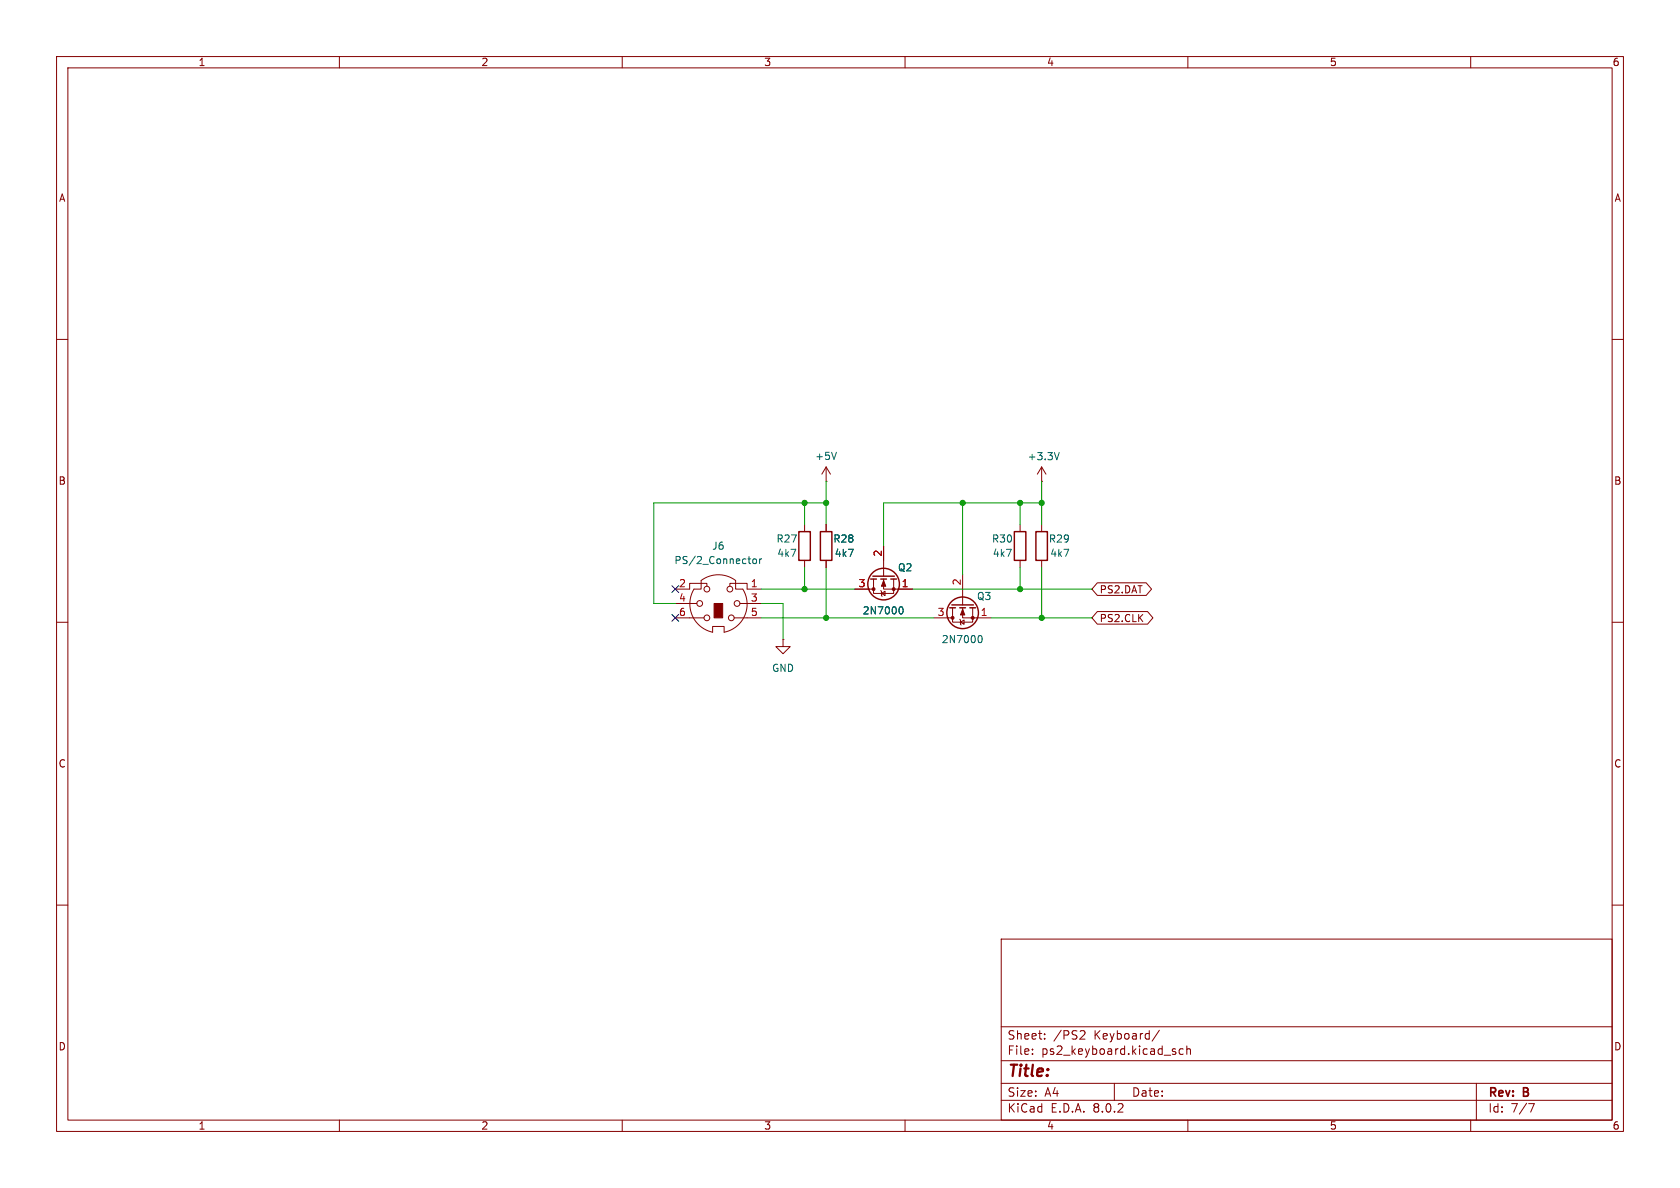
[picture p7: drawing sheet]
<svg xmlns="http://www.w3.org/2000/svg" width="297mm" height="210mm" viewBox="0 0 297 210" stroke-linecap="round" stroke-linejoin="round" font-family="sans-serif">
<g fill="none" stroke="#840000" stroke-width=".18">
<path d="M10 10h277v190h-277zM12 12h273v186h-273zM60 10v2M110 10v2M160 10v2M210 10v2M260 10v2M10 60h2M285 60h2M142.2 92.7v1.3M142.2 99.1v1.2M146 85.1h.1"/>
<path d="M146 82.6l-.7 1.2M146 82.6v2.5M146 92.7v1.3M146 99.1v1.2M146 82.6l.8 1.2M156.2 96.5v5.4M180.3 92.7v1.3M180.3 99.1v1.2M184.1 85.1h.1M184.1 82.6v2.5M184.1 92.7v1.3M184.1 99.1v1.2"/>
<path d="M184.1 82.6l-.7 1.2M184.1 82.6l.8 1.2M10 110h2M119.4 109.2h5.1M119.4 106.7h3.8M124 102.6a5.1 5.1 0 0 1 6 0v1.5h1.3a5 5 0 0 1-3.3 7.7v-1.1h-2v1.1a5.1 5.1 0 0 1-3.3-7.7h1.3zM125 103.6v-.5h-3.1v1h-2.5M129 103.6v-.5h3.1v1h2.5M129.8 109.2h4.8M130.8 106.7h3.8M138.4 113v1.3h1.3l-1.3 1.3-1.2-1.3h1.2M138.4 113h.1"/>
<path d="M151.1 104.1h3.3M154.4 102.4v2.5h3.6v-2.5M155.7 104.4l.1 .1v.8l.2 .1M155.8 104.9l.7-.4v.8zM156.2 102.4v1.7h5.1M165.1 109.2h3.3M168.4 107.4v2.6h3.6v-2.6M169.7 109.5l.1 .1v.8l.1 .1M169.8 110l.6-.4v.8zM170.2 107.4v1.8h5.1M170.2 101.6v5.3M194 108.1h8.9l.9 1.1-.9 1.1h-8.9l-1-1.1z"/>
<path d="M194 103h8.6l1 1.1-1 1.2h-8.6l-1-1.2zM285 110h2M10 160h2M285 160h2M177 166h108v32h-108zM60 198v2M110 198v2M160 198v2M177 194.5h108M177 191.5h108M177 187.5h108M177 181.5h108"/>
<path d="M182.5 186.3v.1M182.5 185.5v.1M184.7 183.6v.1M184.7 182.8v.1M191.2 182.2l.5 .1 .1 .3-.9 1.1h.9M197 191.5v3M205 182.1l-1.3 2M207.7 185.9l.2 .2-.2 .3M207.7 185.4l.1 .1M209.2 185.5l-.5-.1-.2 .3v.4l.1 .2h.6M209.8 185.5l.2-.1 .4 .1 .1 .9M209.8 184.9v1.5"/>
<path d="M210 198v2M260 198v2M261 191.5v6.5M270.2 195.1h1l-.6 1.5"/>
<circle cx="123.7" cy="106.7" r=".51"/>
<circle cx="125" cy="104.1" r=".51"/>
<circle cx="125" cy="109.2" r=".51"/>
<circle cx="129" cy="104.1" r=".51"/>
<circle cx="129.3" cy="109.2" r=".51"/>
<circle cx="130.3" cy="106.7" r=".51"/>
</g>
<g fill="none" stroke="#840000" stroke-width=".25">
<path d="M141.2 94h2.1v5.1h-2.1zM145 94h2.1v5.1h-2.1zM179.3 94h2.1v5.1h-2.1zM183.1 94h2.1v5.1h-2.1zM153.9 102.4h1M154.3 101.9h3.8M155.7 102.4h1M157.5 102.4h1M167.9 107.4h1M168.3 106.9h3.8M169.7 107.4h1M171.4 107.4h1.1"/>
<circle cx="156.2" cy="103.3" r="2.79"/>
<circle cx="170.2" cy="108.3" r="2.79"/>
</g>
<path d="M147.9 80l-.5 1.2M133.1 98.9l.2-.1 .4 .1v.5l-.1 .2h-.3l-.2-.1zM134.3 98.8v.8M134.7 98.8l-.4 .2M187.3 80l-.5 1.3M159.1 107.3h.1a.68 .68 0 0 1 .5 .6 .68 .68 0 0 1-.5 .6h-.1M173.1 112.4l.1-.1a.68 .68 0 0 1 .4 .7 .68 .68 0 0 1-.4 .6l-.1-.1" fill="none" stroke="#006464" stroke-width=".18"/>
<g fill="#840000" stroke="#840000" stroke-width=".18">
<path d="M170.2 107.7l.4 1h-.8z"/>
<path d="M126.2 106.7h1.6v2.5h-1.6z"/>
<path d="M156.2 102.6l.4 1h-.8z"/>
<circle cx="172" cy="109.2" r=".25"/>
<circle cx="168.4" cy="109.2" r=".25"/>
<circle cx="158" cy="104.1" r=".25"/>
<circle cx="154.4" cy="104.1" r=".25"/>
</g>
<g fill="none" stroke="#009600" stroke-width=".18">
<path d="M142.2 88.9v3.8M146 88.9h-30.4v17.8h3.8M146 85.1v7.6M170.2 88.9v12.7M180.3 88.9v3.8M184.1 88.9h-27.9v7.6M184.1 85.1v7.6M134.6 106.7h3.8v6.3M134.6 104.1h16.5M134.6 109.2h30.5M142.2 100.3v3.8M146 100.3v8.9"/>
<path d="M161.3 104.1h31.7M175.3 109.2h17.7M180.3 100.3v3.8M184.1 100.3v8.9"/>
</g>
<path d="M118.8 103.5l1.2 1.2M118.8 108.6l1.2 1.2M120 103.5l-1.2 1.2M120 108.6l-1.2 1.2" fill="none" stroke="#000084" stroke-width=".18"/>
<g fill="#009600" stroke="#009600" stroke-width=".18">
<circle cx="146" cy="109.2" r=".46"/>
<circle cx="142.2" cy="104.1" r=".46"/>
<circle cx="146" cy="88.9" r=".46"/>
<circle cx="142.2" cy="88.9" r=".46"/>
<circle cx="180.3" cy="88.9" r=".46"/>
<circle cx="170.2" cy="88.9" r=".46"/>
<circle cx="184.1" cy="88.9" r=".46"/>
<circle cx="184.1" cy="109.2" r=".46"/>
<circle cx="180.3" cy="104.1" r=".46"/>
</g>
<text font-size="2.8" fill="#840000" x="178" y="190.9">Title:</text>
<g font-size="2.1" fill="#840000">
<text x="178" y="184">Sheet:</text>
<text x="186.2" y="184">/PS2</text>
<text x="193.5" y="184">Keyboard/</text>
<text x="178" y="186.7">File:</text>
<text x="184.1" y="186.7">ps2_keyboard.kicad_sch</text>
<text x="178" y="196.9">KiCad</text>
<text x="178" y="194.1">Size:</text>
<text x="184.7" y="194.1">A4</text>
<text x="185.7" y="196.9">E.D.A.</text>
<text x="193.3" y="196.9">8.0.2</text>
<text x="200" y="194.1">Date:</text>
<text x="263" y="194.3">Rev:</text>
<text x="263" y="196.9">Id:</text>
<text x="267.1" y="196.9">7/7</text>
<text x="269.4" y="194.3">B</text>
</g>
<g font-size="1.8" fill="#840000">
<text x="35" y="11.9">1</text>
<text x="85" y="11.9">2</text>
<text x="135" y="11.9">3</text>
<text x="185" y="11.9">4</text>
<text x="235" y="11.9">5</text>
<text x="285" y="11.9">6</text>
<text x="10.3" y="35.9">A</text>
<text x="285.3" y="35.9">A</text>
<text x="10.3" y="85.9">B</text>
<text x="285.3" y="85.9">B</text>
<text x="194.3" y="105.1">PS2.DAT</text>
<text x="194.3" y="110.2">PS2.CLK</text>
<text x="10.3" y="135.9">C</text>
<text x="285.3" y="135.9">C</text>
<text x="10.3" y="185.9">D</text>
<text x="285.3" y="185.9">D</text>
<text x="35" y="199.9">1</text>
<text x="85" y="199.9">2</text>
<text x="135" y="199.9">3</text>
<text x="185" y="199.9">4</text>
<text x="235" y="199.9">5</text>
<text x="285" y="199.9">6</text>
</g>
<g font-size="1.8" fill="#006464">
<text x="144" y="81.5">+5V</text>
<text x="181.6" y="81.6">+3.3V</text>
<text x="119.1" y="99.9">PS/2_Connector</text>
<text x="125.8" y="97.4">J6</text>
<text x="137.2" y="96.1">R27</text>
<text x="137.3" y="98.7">4k7</text>
<text x="147.2" y="96.1">R28</text>
<text x="147.5" y="98.7">4k7</text>
<text x="158.6" y="101.2">Q2</text>
<text x="175.3" y="96.1">R30</text>
<text x="175.4" y="98.7">4k7</text>
<text x="185.3" y="96.1">R29</text>
<text x="185.6" y="98.7">4k7</text>
<text x="172.6" y="106.3">Q3</text>
<text x="152.4" y="108.8">2N7000</text>
<text x="166.4" y="113.9">2N7000</text>
<text x="136.4" y="119">GND</text>
</g>
<g font-size="1.8" fill="#a90000">
<text x="156" y="98.5" transform="rotate(-90 156 98.5)">2</text>
<text x="119.9" y="103.9">2</text>
<text x="119.9" y="106.4">4</text>
<text x="132.6" y="103.9">1</text>
<text x="132.6" y="106.4">3</text>
<text x="151.7" y="103.9">3</text>
<text x="159.3" y="103.9">1</text>
<text x="169.9" y="103.6" transform="rotate(-90 169.9 103.6)">2</text>
<text x="119.9" y="109">6</text>
<text x="132.6" y="109">5</text>
<text x="165.7" y="109">3</text>
<text x="173.3" y="109">1</text>
</g>
</svg>
